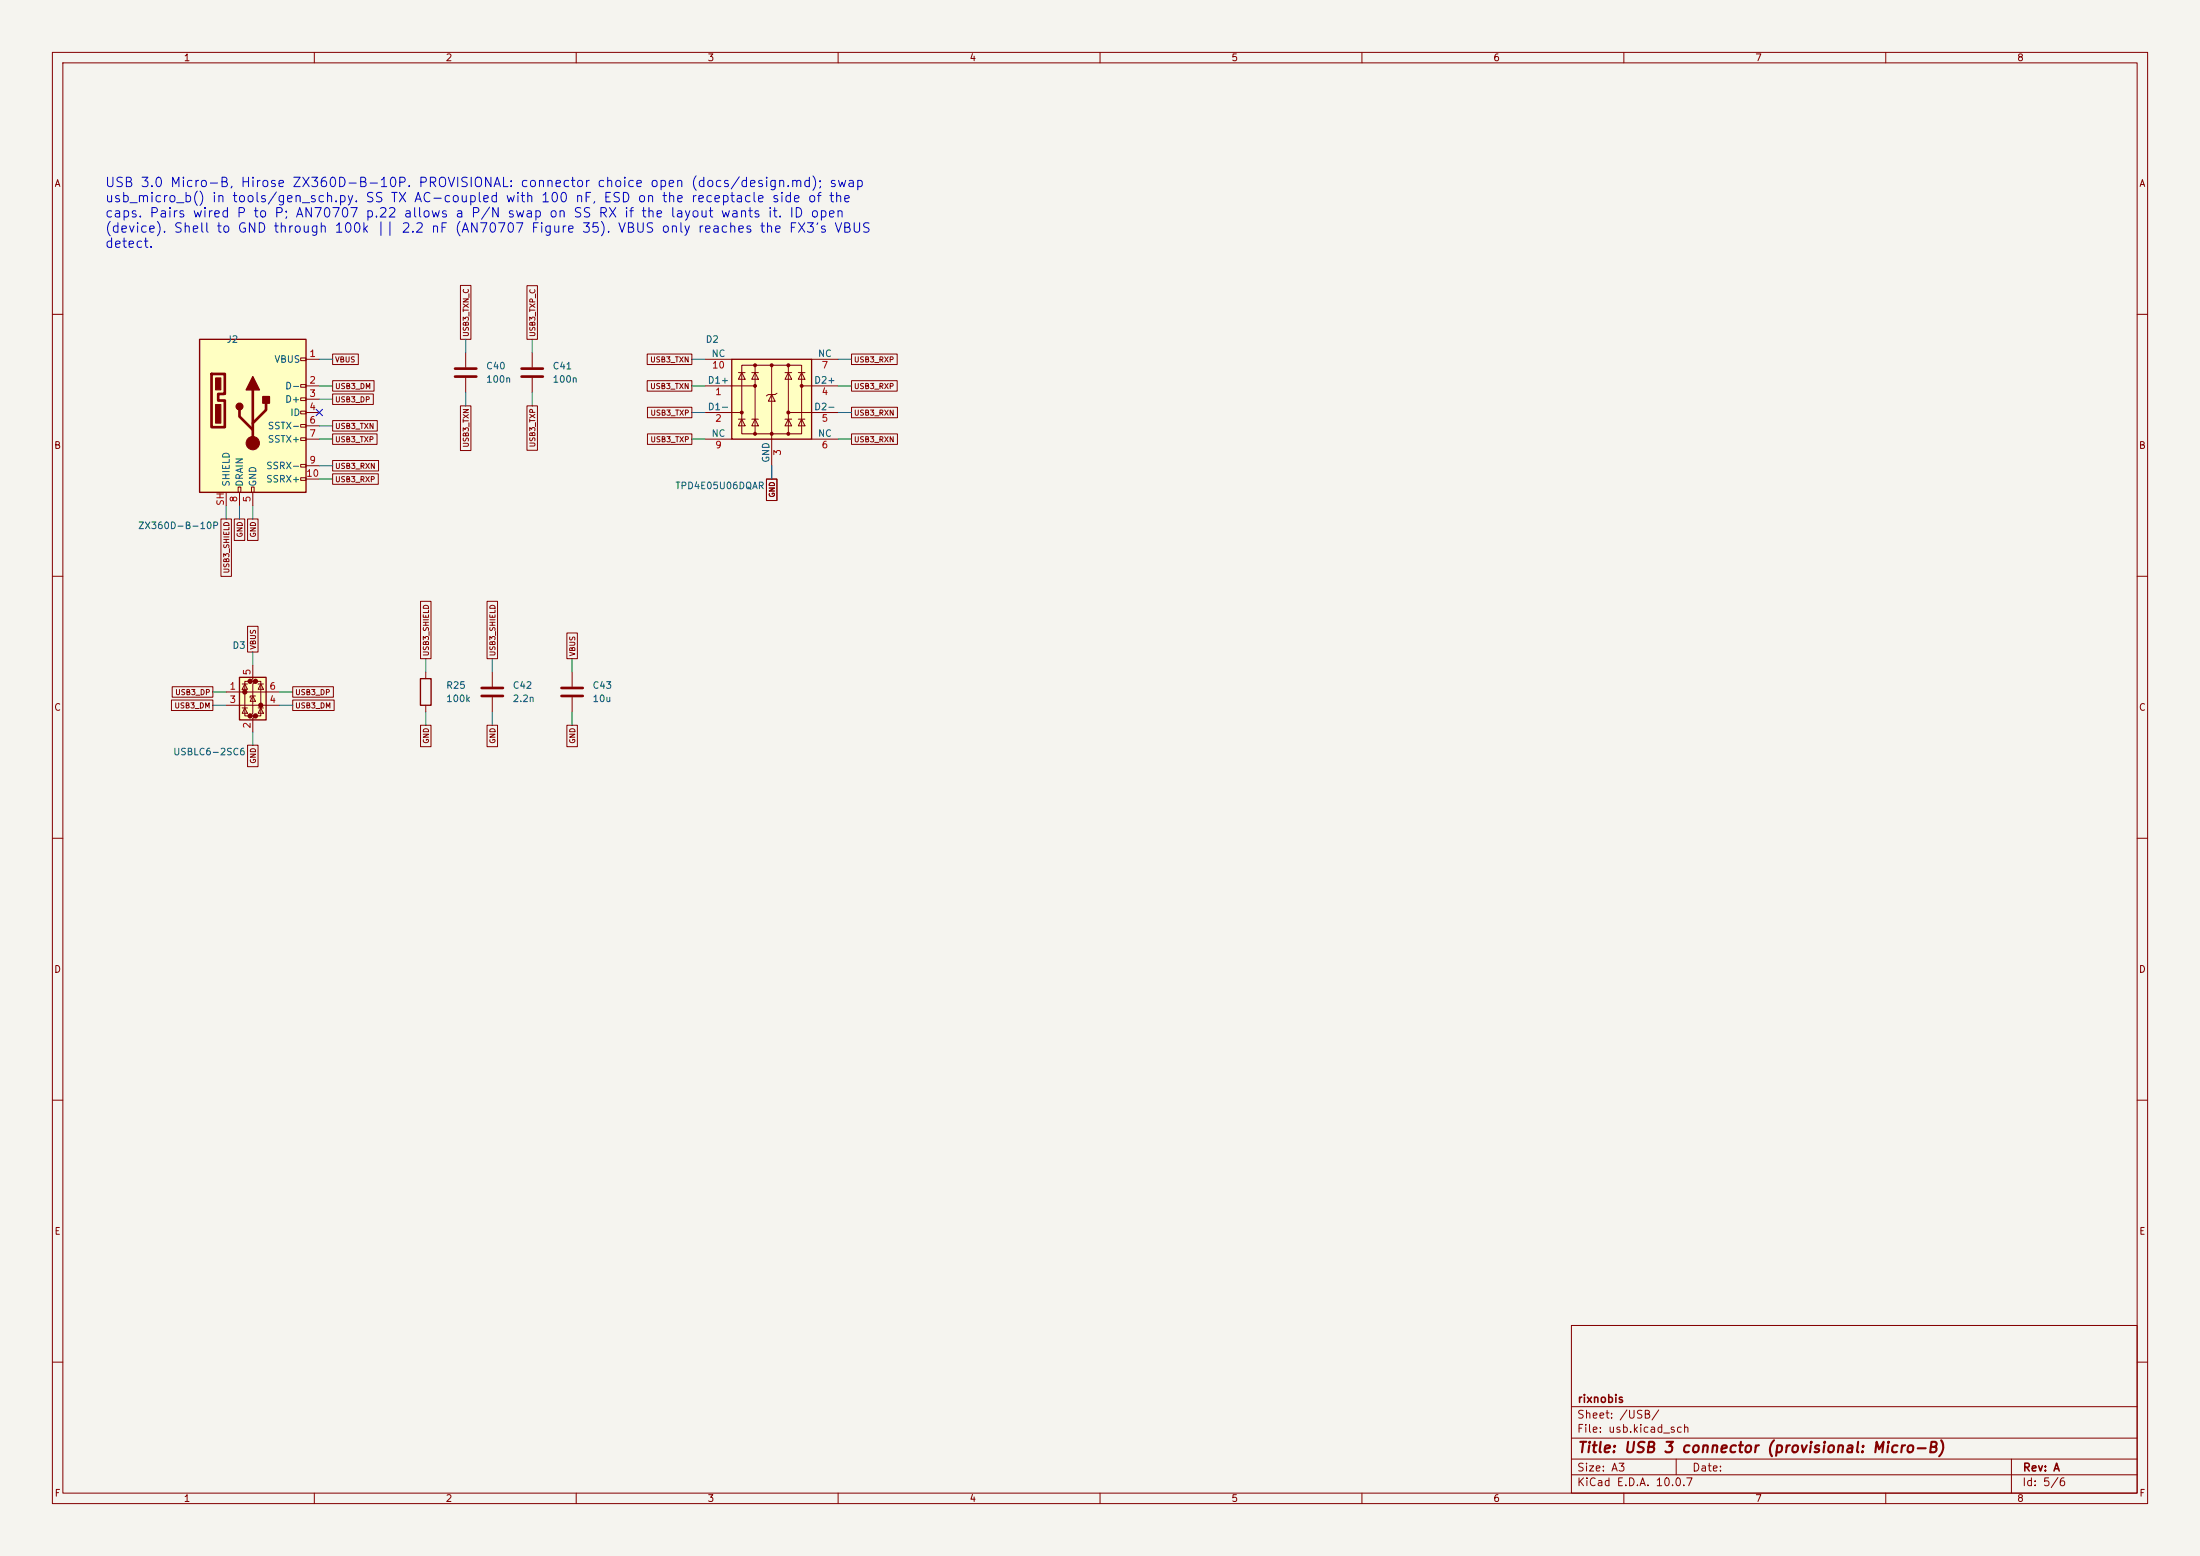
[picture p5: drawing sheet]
(kicad_sch (version 20260306) (generator "eeschema") (generator_version "10.0") (paper "A3") (title_block (title "USB 3 connector (provisional: Micro-B)") (rev "A") (company "rixnobis"))
(lib_symbols
(symbol "Connector:USB3_B_Micro"
  (pin_names
   (offset 1.016))
  (exclude_from_sim no)
  (in_bom yes)
  (on_board yes)
  (in_pos_files yes)
  (duplicate_pin_numbers_are_jumpers no)
  (property "Reference" "J" (at -10.16 15.24 0) (show_name no) (do_not_autoplace no) (effects (font (size 1.27 1.27)) (justify left)))
  (property "Value" "USB3_B_Micro" (at 10.16 15.24 0) (show_name no) (do_not_autoplace no) (effects (font (size 1.27 1.27)) (justify right)))
  (property "Footprint" "" (at 3.81 3.81 0) (show_name no) (do_not_autoplace no) (hide yes) (effects (font (size 1.27 1.27))))
  (property "Datasheet" "" (at 3.81 5.08 0) (show_name no) (do_not_autoplace no) (hide yes) (effects (font (size 1.27 1.27))))
  (property "Description" "USB 3.0 Micro-B connector" (at 0 0 0) (show_name no) (do_not_autoplace no) (hide yes) (effects (font (size 1.27 1.27))))
  (symbol "USB3_B_Micro_0_0"
   (rectangle (start -2.794 -15.24) (end -2.286 -14.224) (stroke (width 0) (type default)) (fill (type none)))
   (rectangle (start -0.254 -15.24) (end 0.254 -14.224) (stroke (width 0) (type default)) (fill (type none)))
   (rectangle (start 10.16 10.414) (end 9.144 9.906) (stroke (width 0) (type default)) (fill (type none)))
   (rectangle (start 10.16 5.334) (end 9.144 4.826) (stroke (width 0) (type default)) (fill (type none)))
   (rectangle (start 10.16 2.794) (end 9.144 2.286) (stroke (width 0) (type default)) (fill (type none)))
   (rectangle (start 10.16 0.254) (end 9.144 -0.254) (stroke (width 0) (type default)) (fill (type none)))
   (rectangle (start 10.16 -2.286) (end 9.144 -2.794) (stroke (width 0) (type default)) (fill (type none)))
   (rectangle (start 10.16 -4.826) (end 9.144 -5.334) (stroke (width 0) (type default)) (fill (type none)))
   (rectangle (start 10.16 -9.906) (end 9.144 -10.414) (stroke (width 0) (type default)) (fill (type none)))
   (rectangle (start 10.16 -12.446) (end 9.144 -12.954) (stroke (width 0) (type default)) (fill (type none))))
  (symbol "USB3_B_Micro_0_1"
   (rectangle (start -10.16 13.97) (end 10.16 -15.24) (stroke (width 0.254) (type default)) (fill (type background)))
   (polyline (pts (xy -7.874 7.366) (xy -7.874 -2.794) (xy -5.334 -2.794) (xy -5.334 2.286) (xy -6.604 2.286) (xy -6.604 3.556) (xy -5.334 3.556) (xy -5.334 7.366) (xy -7.874 7.366)) (stroke (width 0.508) (type default)) (fill (type none)))
   (rectangle (start -7.112 6.604) (end -6.096 4.318) (stroke (width 0) (type default)) (fill (type outline)))
   (rectangle (start -7.112 1.524) (end -6.096 -2.032) (stroke (width 0) (type default)) (fill (type outline))))
  (symbol "USB3_B_Micro_1_1"
   (circle (center -2.54 1.143) (radius 0.635) (stroke (width 0.254) (type default)) (fill (type outline)))
   (polyline (pts (xy -1.27 4.318) (xy 0 6.858) (xy 1.27 4.318) (xy -1.27 4.318)) (stroke (width 0.254) (type default)) (fill (type outline)))
   (polyline (pts (xy 0 -2.032) (xy 2.54 0.508) (xy 2.54 1.778)) (stroke (width 0.508) (type default)) (fill (type none)))
   (polyline (pts (xy 0 -3.302) (xy -2.54 -0.762) (xy -2.54 0.508)) (stroke (width 0.508) (type default)) (fill (type none)))
   (polyline (pts (xy 0 -5.842) (xy 0 4.318)) (stroke (width 0.508) (type default)) (fill (type none)))
   (circle (center 0 -5.842) (radius 1.27) (stroke (width 0) (type default)) (fill (type outline)))
   (rectangle (start 1.905 1.778) (end 3.175 3.048) (stroke (width 0.254) (type default)) (fill (type outline)))
   (pin power_out line (at 12.7 10.16 180) (length 2.54) (name "VBUS" (effects (font (size 1.27 1.27)))) (number "1" (effects (font (size 1.27 1.27)))))
   (pin bidirectional line (at 12.7 5.08 180) (length 2.54) (name "D-" (effects (font (size 1.27 1.27)))) (number "2" (effects (font (size 1.27 1.27)))))
   (pin bidirectional line (at 12.7 2.54 180) (length 2.54) (name "D+" (effects (font (size 1.27 1.27)))) (number "3" (effects (font (size 1.27 1.27)))))
   (pin passive line (at 12.7 0 180) (length 2.54) (name "ID" (effects (font (size 1.27 1.27)))) (number "4" (effects (font (size 1.27 1.27)))))
   (pin power_out line (at 0 -17.78 90) (length 2.54) (name "GND" (effects (font (size 1.27 1.27)))) (number "5" (effects (font (size 1.27 1.27)))))
   (pin output line (at 12.7 -2.54 180) (length 2.54) (name "SSTX-" (effects (font (size 1.27 1.27)))) (number "6" (effects (font (size 1.27 1.27)))))
   (pin output line (at 12.7 -5.08 180) (length 2.54) (name "SSTX+" (effects (font (size 1.27 1.27)))) (number "7" (effects (font (size 1.27 1.27)))))
   (pin passive line (at -2.54 -17.78 90) (length 2.54) (name "DRAIN" (effects (font (size 1.27 1.27)))) (number "8" (effects (font (size 1.27 1.27)))))
   (pin input line (at 12.7 -10.16 180) (length 2.54) (name "SSRX-" (effects (font (size 1.27 1.27)))) (number "9" (effects (font (size 1.27 1.27)))))
   (pin input line (at 12.7 -12.7 180) (length 2.54) (name "SSRX+" (effects (font (size 1.27 1.27)))) (number "10" (effects (font (size 1.27 1.27)))))
   (pin passive line (at -5.08 -17.78 90) (length 2.54) (name "SHIELD" (effects (font (size 1.27 1.27)))) (number "SH" (effects (font (size 1.27 1.27))))))
  (embedded_fonts no))
(symbol "Device:C"
  (pin_numbers (hide yes))
  (pin_names
   (offset 0.254))
  (exclude_from_sim no)
  (in_bom yes)
  (on_board yes)
  (in_pos_files yes)
  (duplicate_pin_numbers_are_jumpers no)
  (property "Reference" "C" (at 0.635 2.54 0) (show_name no) (do_not_autoplace no) (effects (font (size 1.27 1.27)) (justify left)))
  (property "Value" "C" (at 0.635 -2.54 0) (show_name no) (do_not_autoplace no) (effects (font (size 1.27 1.27)) (justify left)))
  (property "Footprint" "" (at 0.9652 -3.81 0) (show_name no) (do_not_autoplace no) (hide yes) (effects (font (size 1.27 1.27))))
  (property "Datasheet" "" (at 0 0 0) (show_name no) (do_not_autoplace no) (hide yes) (effects (font (size 1.27 1.27))))
  (property "Description" "Unpolarized capacitor" (at 0 0 0) (show_name no) (do_not_autoplace no) (hide yes) (effects (font (size 1.27 1.27))))
  (symbol "C_0_1"
   (polyline (pts (xy -2.032 0.762) (xy 2.032 0.762)) (stroke (width 0.508) (type default)) (fill (type none)))
   (polyline (pts (xy -2.032 -0.762) (xy 2.032 -0.762)) (stroke (width 0.508) (type default)) (fill (type none))))
  (symbol "C_1_1"
   (pin passive line (at 0 3.81 270) (length 2.794) (name "" (effects (font (size 1.27 1.27)))) (number "1" (effects (font (size 1.27 1.27)))))
   (pin passive line (at 0 -3.81 90) (length 2.794) (name "" (effects (font (size 1.27 1.27)))) (number "2" (effects (font (size 1.27 1.27))))))
  (embedded_fonts no))
(symbol "Power_Protection:TPD4E05U06DQA"
  (pin_names
   (offset 0))
  (exclude_from_sim no)
  (in_bom yes)
  (on_board yes)
  (in_pos_files yes)
  (duplicate_pin_numbers_are_jumpers no)
  (property "Reference" "U" (at -0.635 8.89 0) (show_name no) (do_not_autoplace no) (effects (font (size 1.27 1.27))))
  (property "Value" "TPD4EUSB30" (at 8.89 -10.16 0) (show_name no) (do_not_autoplace no) (effects (font (size 1.27 1.27))))
  (property "Footprint" "Package_SON:USON-10_2.5x1.0mm_P0.5mm" (at -24.13 -10.16 0) (show_name no) (do_not_autoplace no) (hide yes) (effects (font (size 1.27 1.27))))
  (property "Datasheet" "http://www.ti.com/lit/ds/symlink/tpd2eusb30a.pdf" (at 0 0 0) (show_name no) (do_not_autoplace no) (hide yes) (effects (font (size 1.27 1.27))))
  (property "Description" "4-Channel ESD Protection for Super-Speed USB 3.0 Interface, USON-10" (at 0 0 0) (show_name no) (do_not_autoplace no) (hide yes) (effects (font (size 1.27 1.27))))
  (symbol "TPD4E05U06DQA_0_0"
   (rectangle (start -5.715 6.477) (end 5.715 -6.604) (stroke (width 0) (type default)) (fill (type none)))
   (polyline (pts (xy -3.175 -6.604) (xy -3.175 6.477)) (stroke (width 0) (type default)) (fill (type none)))
   (polyline (pts (xy 0 6.477) (xy 0 -6.604)) (stroke (width 0) (type default)) (fill (type none)))
   (polyline (pts (xy 3.175 6.477) (xy 3.175 -6.604)) (stroke (width 0) (type default)) (fill (type none))))
  (symbol "TPD4E05U06DQA_0_1"
   (polyline (pts (xy -7.747 2.54) (xy -3.175 2.54)) (stroke (width 0) (type default)) (fill (type none)))
   (rectangle (start -7.62 7.62) (end 7.62 -7.62) (stroke (width 0.254) (type default)) (fill (type background)))
   (polyline (pts (xy -7.62 -2.54) (xy -5.715 -2.54)) (stroke (width 0) (type default)) (fill (type none)))
   (circle (center -5.715 -2.54) (radius 0.2794) (stroke (width 0) (type default)) (fill (type outline)))
   (polyline (pts (xy -5.08 5.08) (xy -6.35 5.08)) (stroke (width 0) (type default)) (fill (type none)))
   (polyline (pts (xy -5.08 3.81) (xy -6.35 3.81) (xy -5.715 5.08) (xy -5.08 3.81)) (stroke (width 0) (type default)) (fill (type none)))
   (polyline (pts (xy -5.08 -3.81) (xy -6.35 -3.81)) (stroke (width 0) (type default)) (fill (type none)))
   (polyline (pts (xy -5.08 -5.08) (xy -6.35 -5.08) (xy -5.715 -3.81) (xy -5.08 -5.08)) (stroke (width 0) (type default)) (fill (type none)))
   (circle (center -3.175 6.477) (radius 0.2794) (stroke (width 0) (type default)) (fill (type outline)))
   (circle (center -3.175 2.54) (radius 0.2794) (stroke (width 0) (type default)) (fill (type outline)))
   (circle (center -3.175 -6.604) (radius 0.2794) (stroke (width 0) (type default)) (fill (type outline)))
   (polyline (pts (xy -2.54 5.08) (xy -3.81 5.08)) (stroke (width 0) (type default)) (fill (type none)))
   (polyline (pts (xy -2.54 3.81) (xy -3.81 3.81) (xy -3.175 5.08) (xy -2.54 3.81)) (stroke (width 0) (type default)) (fill (type none)))
   (polyline (pts (xy -2.54 -3.81) (xy -3.81 -3.81)) (stroke (width 0) (type default)) (fill (type none)))
   (polyline (pts (xy -2.54 -5.08) (xy -3.81 -5.08) (xy -3.175 -3.81) (xy -2.54 -5.08)) (stroke (width 0) (type default)) (fill (type none)))
   (polyline (pts (xy -0.635 0.889) (xy -1.016 0.635)) (stroke (width 0) (type default)) (fill (type none)))
   (circle (center 0 6.477) (radius 0.2794) (stroke (width 0) (type default)) (fill (type outline)))
   (polyline (pts (xy 0 -6.604) (xy 0 -7.62)) (stroke (width 0) (type default)) (fill (type none)))
   (circle (center 0 -6.604) (radius 0.2794) (stroke (width 0) (type default)) (fill (type outline)))
   (polyline (pts (xy 0.635 0.889) (xy -0.635 0.889)) (stroke (width 0) (type default)) (fill (type none)))
   (polyline (pts (xy 0.635 0.889) (xy 1.016 1.143)) (stroke (width 0) (type default)) (fill (type none)))
   (polyline (pts (xy 0.635 -0.381) (xy -0.635 -0.381) (xy 0 0.889) (xy 0.635 -0.381)) (stroke (width 0) (type default)) (fill (type none)))
   (circle (center 3.175 6.477) (radius 0.2794) (stroke (width 0) (type default)) (fill (type outline)))
   (circle (center 3.175 -2.54) (radius 0.2794) (stroke (width 0) (type default)) (fill (type outline)))
   (circle (center 3.175 -6.604) (radius 0.2794) (stroke (width 0) (type default)) (fill (type outline)))
   (polyline (pts (xy 3.81 5.08) (xy 2.54 5.08)) (stroke (width 0) (type default)) (fill (type none)))
   (polyline (pts (xy 3.81 3.81) (xy 2.54 3.81) (xy 3.175 5.08) (xy 3.81 3.81)) (stroke (width 0) (type default)) (fill (type none)))
   (polyline (pts (xy 3.81 -3.81) (xy 2.54 -3.81)) (stroke (width 0) (type default)) (fill (type none)))
   (polyline (pts (xy 3.81 -5.08) (xy 2.54 -5.08) (xy 3.175 -3.81) (xy 3.81 -5.08)) (stroke (width 0) (type default)) (fill (type none)))
   (circle (center 5.715 2.54) (radius 0.2794) (stroke (width 0) (type default)) (fill (type outline)))
   (polyline (pts (xy 6.35 5.08) (xy 5.08 5.08)) (stroke (width 0) (type default)) (fill (type none)))
   (polyline (pts (xy 6.35 3.81) (xy 5.08 3.81) (xy 5.715 5.08) (xy 6.35 3.81)) (stroke (width 0) (type default)) (fill (type none)))
   (polyline (pts (xy 6.35 -3.81) (xy 5.08 -3.81)) (stroke (width 0) (type default)) (fill (type none)))
   (polyline (pts (xy 6.35 -5.08) (xy 5.08 -5.08) (xy 5.715 -3.81) (xy 6.35 -5.08)) (stroke (width 0) (type default)) (fill (type none)))
   (polyline (pts (xy 7.62 2.54) (xy 5.715 2.54)) (stroke (width 0) (type default)) (fill (type none)))
   (polyline (pts (xy 7.62 -2.54) (xy 3.175 -2.54)) (stroke (width 0) (type default)) (fill (type none))))
  (symbol "TPD4E05U06DQA_1_1"
   (pin passive line (at -12.7 2.54 0) (length 5.08) (name "D1+" (effects (font (size 1.27 1.27)))) (number "1" (effects (font (size 1.27 1.27)))))
   (pin passive line (at -12.7 -2.54 0) (length 5.08) (name "D1-" (effects (font (size 1.27 1.27)))) (number "2" (effects (font (size 1.27 1.27)))))
   (pin power_in line (at 0 -12.7 90) (length 5.08) (name "GND" (effects (font (size 1.27 1.27)))) (number "3" (effects (font (size 1.27 1.27)))))
   (pin passive line (at 12.7 2.54 180) (length 5.08) (name "D2+" (effects (font (size 1.27 1.27)))) (number "4" (effects (font (size 1.27 1.27)))))
   (pin passive line (at 12.7 -2.54 180) (length 5.08) (name "D2-" (effects (font (size 1.27 1.27)))) (number "5" (effects (font (size 1.27 1.27)))))
   (pin free line (at 12.7 -7.62 180) (length 5.08) (name "NC" (effects (font (size 1.27 1.27)))) (number "6" (effects (font (size 1.27 1.27)))))
   (pin free line (at 12.7 7.62 180) (length 5.08) (name "NC" (effects (font (size 1.27 1.27)))) (number "7" (effects (font (size 1.27 1.27)))))
   (pin passive line (at 0 -12.7 90) (length 5.08) (hide yes) (name "GND" (effects (font (size 1.27 1.27)))) (number "8" (effects (font (size 1.27 1.27)))))
   (pin free line (at -12.7 -7.62 0) (length 5.08) (name "NC" (effects (font (size 1.27 1.27)))) (number "9" (effects (font (size 1.27 1.27)))))
   (pin free line (at -12.7 7.62 0) (length 5.08) (name "NC" (effects (font (size 1.27 1.27)))) (number "10" (effects (font (size 1.27 1.27))))))
  (embedded_fonts no))
(symbol "Power_Protection:USBLC6-2SC6"
  (pin_names (hide yes))
  (exclude_from_sim no)
  (in_bom yes)
  (on_board yes)
  (in_pos_files yes)
  (duplicate_pin_numbers_are_jumpers no)
  (property "Reference" "U" (at 0.635 5.715 0) (show_name no) (do_not_autoplace no) (effects (font (size 1.27 1.27)) (justify left)))
  (property "Value" "USBLC6-2P6" (at 0.635 3.81 0) (show_name no) (do_not_autoplace no) (effects (font (size 1.27 1.27)) (justify left)))
  (property "Footprint" "Package_TO_SOT_SMD:SOT-666" (at 1.016 -6.731 0) (show_name no) (do_not_autoplace no) (hide yes) (effects (font (size 1.27 1.27)
    (italic yes)) (justify left)))
  (property "Datasheet" "https://www.st.com/resource/en/datasheet/usblc6-2.pdf" (at 1.016 -8.636 0) (show_name no) (do_not_autoplace no) (hide yes) (effects (font (size 1.27 1.27)) (justify left)))
  (property "Description" "Very low capacitance ESD protection diode, 2 data-line, SOT-666" (at 0 0 0) (show_name no) (do_not_autoplace no) (hide yes) (effects (font (size 1.27 1.27))))
  (symbol "USBLC6-2SC6_0_0"
   (circle (center -1.524 0) (radius 0.0001) (stroke (width 0.508) (type default)) (fill (type none)))
   (circle (center -0.508 2.032) (radius 0.0001) (stroke (width 0.508) (type default)) (fill (type none)))
   (circle (center -0.508 -4.572) (radius 0.0001) (stroke (width 0.508) (type default)) (fill (type none)))
   (circle (center 0.508 2.032) (radius 0.0001) (stroke (width 0.508) (type default)) (fill (type none)))
   (circle (center 0.508 -4.572) (radius 0.0001) (stroke (width 0.508) (type default)) (fill (type none)))
   (circle (center 1.524 -2.54) (radius 0.0001) (stroke (width 0.508) (type default)) (fill (type none))))
  (symbol "USBLC6-2SC6_0_1"
   (polyline (pts (xy -2.54 0) (xy 2.54 0)) (stroke (width 0) (type default)) (fill (type none)))
   (polyline (pts (xy -2.54 -2.54) (xy 2.54 -2.54)) (stroke (width 0) (type default)) (fill (type none)))
   (polyline (pts (xy -2.032 0.508) (xy -1.016 0.508) (xy -1.524 1.524) (xy -2.032 0.508)) (stroke (width 0) (type default)) (fill (type none)))
   (polyline (pts (xy -2.032 -3.048) (xy -1.016 -3.048)) (stroke (width 0) (type default)) (fill (type none)))
   (polyline (pts (xy -1.016 1.524) (xy -2.032 1.524)) (stroke (width 0) (type default)) (fill (type none)))
   (polyline (pts (xy -1.016 -4.064) (xy -2.032 -4.064) (xy -1.524 -3.048) (xy -1.016 -4.064)) (stroke (width 0) (type default)) (fill (type none)))
   (polyline (pts (xy -0.508 -1.143) (xy -0.508 -0.762) (xy 0.508 -0.762)) (stroke (width 0) (type default)) (fill (type none)))
   (polyline (pts (xy 0 2.54) (xy -0.508 2.032) (xy 0.508 2.032) (xy 0 1.524) (xy 0 -4.064) (xy -0.508 -4.572) (xy 0.508 -4.572) (xy 0 -5.08)) (stroke (width 0) (type default)) (fill (type none)))
   (polyline (pts (xy 0.508 -1.778) (xy -0.508 -1.778) (xy 0 -0.762) (xy 0.508 -1.778)) (stroke (width 0) (type default)) (fill (type none)))
   (polyline (pts (xy 1.016 1.524) (xy 2.032 1.524)) (stroke (width 0) (type default)) (fill (type none)))
   (polyline (pts (xy 1.016 -3.048) (xy 2.032 -3.048)) (stroke (width 0) (type default)) (fill (type none)))
   (polyline (pts (xy 2.032 0.508) (xy 1.016 0.508) (xy 1.524 1.524) (xy 2.032 0.508)) (stroke (width 0) (type default)) (fill (type none)))
   (polyline (pts (xy 2.032 -4.064) (xy 1.016 -4.064) (xy 1.524 -3.048) (xy 2.032 -4.064)) (stroke (width 0) (type default)) (fill (type none))))
  (symbol "USBLC6-2SC6_1_1"
   (rectangle (start -2.54 2.794) (end 2.54 -5.334) (stroke (width 0.254) (type default)) (fill (type background)))
   (polyline (pts (xy -0.508 2.032) (xy -1.524 2.032) (xy -1.524 -4.572) (xy -0.508 -4.572)) (stroke (width 0) (type default)) (fill (type none)))
   (polyline (pts (xy 0.508 -4.572) (xy 1.524 -4.572) (xy 1.524 2.032) (xy 0.508 2.032)) (stroke (width 0) (type default)) (fill (type none)))
   (pin passive line (at -5.08 0 0) (length 2.54) (name "I/O1" (effects (font (size 1.27 1.27)))) (number "1" (effects (font (size 1.27 1.27)))))
   (pin passive line (at 0 -7.62 90) (length 2.54) (name "GND" (effects (font (size 1.27 1.27)))) (number "2" (effects (font (size 1.27 1.27)))))
   (pin passive line (at -5.08 -2.54 0) (length 2.54) (name "I/O2" (effects (font (size 1.27 1.27)))) (number "3" (effects (font (size 1.27 1.27)))))
   (pin passive line (at 5.08 -2.54 180) (length 2.54) (name "I/O2" (effects (font (size 1.27 1.27)))) (number "4" (effects (font (size 1.27 1.27)))))
   (pin passive line (at 0 5.08 270) (length 2.54) (name "VBUS" (effects (font (size 1.27 1.27)))) (number "5" (effects (font (size 1.27 1.27)))))
   (pin passive line (at 5.08 0 180) (length 2.54) (name "I/O1" (effects (font (size 1.27 1.27)))) (number "6" (effects (font (size 1.27 1.27))))))
  (embedded_fonts no))
(symbol "Device:R"
  (pin_numbers (hide yes))
  (pin_names
   (offset 0))
  (exclude_from_sim no)
  (in_bom yes)
  (on_board yes)
  (in_pos_files yes)
  (duplicate_pin_numbers_are_jumpers no)
  (property "Reference" "R" (at 2.032 0 90) (show_name no) (do_not_autoplace no) (effects (font (size 1.27 1.27))))
  (property "Value" "R" (at 0 0 90) (show_name no) (do_not_autoplace no) (effects (font (size 1.27 1.27))))
  (property "Footprint" "" (at -1.778 0 90) (show_name no) (do_not_autoplace no) (hide yes) (effects (font (size 1.27 1.27))))
  (property "Datasheet" "" (at 0 0 0) (show_name no) (do_not_autoplace no) (hide yes) (effects (font (size 1.27 1.27))))
  (property "Description" "Resistor" (at 0 0 0) (show_name no) (do_not_autoplace no) (hide yes) (effects (font (size 1.27 1.27))))
  (symbol "R_0_1"
   (rectangle (start -1.016 -2.54) (end 1.016 2.54) (stroke (width 0.254) (type default)) (fill (type none))))
  (symbol "R_1_1"
   (pin passive line (at 0 3.81 270) (length 1.27) (name "" (effects (font (size 1.27 1.27)))) (number "1" (effects (font (size 1.27 1.27)))))
   (pin passive line (at 0 -3.81 90) (length 1.27) (name "" (effects (font (size 1.27 1.27)))) (number "2" (effects (font (size 1.27 1.27))))))
  (embedded_fonts no)))
(text "USB 3.0 Micro-B, Hirose ZX360D-B-10P. PROVISIONAL: connector choice open (docs/design.md); swap\nusb_micro_b() in tools/gen_sch.py. SS TX AC-coupled with 100 nF, ESD on the receptacle side of the\ncaps. Pairs wired P to P; AN70707 p.22 allows a P/N swap on SS RX if the layout wants it. ID open\n(device). Shell to GND through 100k || 2.2 nF (AN70707 Figure 35). VBUS only reaches the FX3's VBUS\ndetect." (exclude_from_sim no) (at 20 34 0) (effects (font (size 1.8 1.8)) (justify left top)))
(symbol (lib_id "Connector:USB3_B_Micro") (at 48.26 78.74 0) (unit 1) (exclude_from_sim no) (in_bom yes) (on_board yes) (dnp no) (property "Reference" "J2" (at 43.18 64.77 0) (effects (font (size 1.27 1.27)) (justify left))) (property "Value" "ZX360D-B-10P" (at 41.91 100.33 0) (effects (font (size 1.27 1.27)) (justify right))) (property "Footprint" "fx3-cart:USB-SMD_ZX360D-B-10P-30" (at 48.26 78.74 0) (effects (font (size 1.27 1.27)) (hide yes))) (property "Datasheet" "" (at 48.26 78.74 0) (effects (font (size 1.27 1.27)) (hide yes))) (property "LCSC" "C598201" (at 48.26 78.74 0) (effects (font (size 1.27 1.27)) (hide yes))) (property "Note" "Provisional connector choice, see docs/design.md" (at 48.26 78.74 0) (effects (font (size 1.27 1.27)) (hide yes))) (pin "1") (pin "2") (pin "3") (pin "4") (pin "5") (pin "6") (pin "7") (pin "8") (pin "9") (pin "10") (pin "SH"))
(wire (pts (xy 60.96 68.58) (xy 63.5 68.58)) (stroke (width 0) (type default)))
(global_label "VBUS" (shape passive) (at 63.5 68.58 0) (fields_autoplaced yes) (effects (font (size 1.0 1.0)) (justify left)))
(wire (pts (xy 60.96 73.66) (xy 63.5 73.66)) (stroke (width 0) (type default)))
(global_label "USB3_DM" (shape passive) (at 63.5 73.66 0) (fields_autoplaced yes) (effects (font (size 1.0 1.0)) (justify left)))
(wire (pts (xy 60.96 76.2) (xy 63.5 76.2)) (stroke (width 0) (type default)))
(global_label "USB3_DP" (shape passive) (at 63.5 76.2 0) (fields_autoplaced yes) (effects (font (size 1.0 1.0)) (justify left)))
(no_connect (at 60.96 78.74))
(wire (pts (xy 48.26 96.52) (xy 48.26 99.06)) (stroke (width 0) (type default)))
(global_label "GND" (shape passive) (at 48.26 99.06 270) (fields_autoplaced yes) (effects (font (size 1.0 1.0)) (justify right)))
(wire (pts (xy 60.96 81.28) (xy 63.5 81.28)) (stroke (width 0) (type default)))
(global_label "USB3_TXN" (shape passive) (at 63.5 81.28 0) (fields_autoplaced yes) (effects (font (size 1.0 1.0)) (justify left)))
(wire (pts (xy 60.96 83.82) (xy 63.5 83.82)) (stroke (width 0) (type default)))
(global_label "USB3_TXP" (shape passive) (at 63.5 83.82 0) (fields_autoplaced yes) (effects (font (size 1.0 1.0)) (justify left)))
(wire (pts (xy 45.72 96.52) (xy 45.72 99.06)) (stroke (width 0) (type default)))
(global_label "GND" (shape passive) (at 45.72 99.06 270) (fields_autoplaced yes) (effects (font (size 1.0 1.0)) (justify right)))
(wire (pts (xy 60.96 88.9) (xy 63.5 88.9)) (stroke (width 0) (type default)))
(global_label "USB3_RXN" (shape passive) (at 63.5 88.9 0) (fields_autoplaced yes) (effects (font (size 1.0 1.0)) (justify left)))
(wire (pts (xy 60.96 91.44) (xy 63.5 91.44)) (stroke (width 0) (type default)))
(global_label "USB3_RXP" (shape passive) (at 63.5 91.44 0) (fields_autoplaced yes) (effects (font (size 1.0 1.0)) (justify left)))
(wire (pts (xy 43.18 96.52) (xy 43.18 99.06)) (stroke (width 0) (type default)))
(global_label "USB3_SHIELD" (shape passive) (at 43.18 99.06 270) (fields_autoplaced yes) (effects (font (size 1.0 1.0)) (justify right)))
(symbol (lib_id "Device:C") (at 88.9 71.12 0) (unit 1) (exclude_from_sim no) (in_bom yes) (on_board yes) (dnp no) (property "Reference" "C40" (at 92.71 69.85 0) (effects (font (size 1.27 1.27)) (justify left))) (property "Value" "100n" (at 92.71 72.39 0) (effects (font (size 1.27 1.27)) (justify left))) (property "Footprint" "Capacitor_SMD:C_0402_1005Metric" (at 88.9 71.12 0) (effects (font (size 1.27 1.27)) (hide yes))) (property "Datasheet" "" (at 88.9 71.12 0) (effects (font (size 1.27 1.27)) (hide yes))) (property "LCSC" "C1525" (at 88.9 71.12 0) (effects (font (size 1.27 1.27)) (hide yes))) (pin "1") (pin "2"))
(wire (pts (xy 88.9 67.31) (xy 88.9 64.77)) (stroke (width 0) (type default)))
(global_label "USB3_TXN_C" (shape passive) (at 88.9 64.77 90) (fields_autoplaced yes) (effects (font (size 1.0 1.0)) (justify left)))
(wire (pts (xy 88.9 74.93) (xy 88.9 77.47)) (stroke (width 0) (type default)))
(global_label "USB3_TXN" (shape passive) (at 88.9 77.47 270) (fields_autoplaced yes) (effects (font (size 1.0 1.0)) (justify right)))
(symbol (lib_id "Device:C") (at 101.6 71.12 0) (unit 1) (exclude_from_sim no) (in_bom yes) (on_board yes) (dnp no) (property "Reference" "C41" (at 105.41 69.85 0) (effects (font (size 1.27 1.27)) (justify left))) (property "Value" "100n" (at 105.41 72.39 0) (effects (font (size 1.27 1.27)) (justify left))) (property "Footprint" "Capacitor_SMD:C_0402_1005Metric" (at 101.6 71.12 0) (effects (font (size 1.27 1.27)) (hide yes))) (property "Datasheet" "" (at 101.6 71.12 0) (effects (font (size 1.27 1.27)) (hide yes))) (property "LCSC" "C1525" (at 101.6 71.12 0) (effects (font (size 1.27 1.27)) (hide yes))) (pin "1") (pin "2"))
(wire (pts (xy 101.6 67.31) (xy 101.6 64.77)) (stroke (width 0) (type default)))
(global_label "USB3_TXP_C" (shape passive) (at 101.6 64.77 90) (fields_autoplaced yes) (effects (font (size 1.0 1.0)) (justify left)))
(wire (pts (xy 101.6 74.93) (xy 101.6 77.47)) (stroke (width 0) (type default)))
(global_label "USB3_TXP" (shape passive) (at 101.6 77.47 270) (fields_autoplaced yes) (effects (font (size 1.0 1.0)) (justify right)))
(symbol (lib_id "Power_Protection:TPD4E05U06DQA") (at 147.32 76.2 0) (unit 1) (exclude_from_sim no) (in_bom yes) (on_board yes) (dnp no) (property "Reference" "D2" (at 134.62 64.77 0) (effects (font (size 1.27 1.27)) (justify left))) (property "Value" "TPD4E05U06DQAR" (at 146.05 92.71 0) (effects (font (size 1.27 1.27)) (justify right))) (property "Footprint" "Package_SON:USON-10_2.5x1.0mm_P0.5mm" (at 147.32 76.2 0) (effects (font (size 1.27 1.27)) (hide yes))) (property "Datasheet" "" (at 147.32 76.2 0) (effects (font (size 1.27 1.27)) (hide yes))) (property "LCSC" "C138714" (at 147.32 76.2 0) (effects (font (size 1.27 1.27)) (hide yes))) (property "Note" "Flow-through: each channel's NC pad opposite (10/9/7/6) carries the same net, so the trace runs straight under the part" (at 147.32 76.2 0) (effects (font (size 1.27 1.27)) (hide yes))) (pin "1") (pin "2") (pin "3") (pin "4") (pin "5") (pin "6") (pin "7") (pin "8") (pin "9") (pin "10"))
(wire (pts (xy 134.62 73.66) (xy 132.08 73.66)) (stroke (width 0) (type default)))
(global_label "USB3_TXN" (shape passive) (at 132.08 73.66 180) (fields_autoplaced yes) (effects (font (size 1.0 1.0)) (justify right)))
(wire (pts (xy 134.62 78.74) (xy 132.08 78.74)) (stroke (width 0) (type default)))
(global_label "USB3_TXP" (shape passive) (at 132.08 78.74 180) (fields_autoplaced yes) (effects (font (size 1.0 1.0)) (justify right)))
(wire (pts (xy 160.02 73.66) (xy 162.56 73.66)) (stroke (width 0) (type default)))
(global_label "USB3_RXP" (shape passive) (at 162.56 73.66 0) (fields_autoplaced yes) (effects (font (size 1.0 1.0)) (justify left)))
(wire (pts (xy 160.02 78.74) (xy 162.56 78.74)) (stroke (width 0) (type default)))
(global_label "USB3_RXN" (shape passive) (at 162.56 78.74 0) (fields_autoplaced yes) (effects (font (size 1.0 1.0)) (justify left)))
(wire (pts (xy 147.32 88.9) (xy 147.32 91.44)) (stroke (width 0) (type default)))
(global_label "GND" (shape passive) (at 147.32 91.44 270) (fields_autoplaced yes) (effects (font (size 1.0 1.0)) (justify right)))
(wire (pts (xy 147.32 88.9) (xy 147.32 91.44)) (stroke (width 0) (type default)))
(global_label "GND" (shape passive) (at 147.32 91.44 270) (fields_autoplaced yes) (effects (font (size 1.0 1.0)) (justify right)))
(wire (pts (xy 134.62 68.58) (xy 132.08 68.58)) (stroke (width 0) (type default)))
(global_label "USB3_TXN" (shape passive) (at 132.08 68.58 180) (fields_autoplaced yes) (effects (font (size 1.0 1.0)) (justify right)))
(wire (pts (xy 134.62 83.82) (xy 132.08 83.82)) (stroke (width 0) (type default)))
(global_label "USB3_TXP" (shape passive) (at 132.08 83.82 180) (fields_autoplaced yes) (effects (font (size 1.0 1.0)) (justify right)))
(wire (pts (xy 160.02 68.58) (xy 162.56 68.58)) (stroke (width 0) (type default)))
(global_label "USB3_RXP" (shape passive) (at 162.56 68.58 0) (fields_autoplaced yes) (effects (font (size 1.0 1.0)) (justify left)))
(wire (pts (xy 160.02 83.82) (xy 162.56 83.82)) (stroke (width 0) (type default)))
(global_label "USB3_RXN" (shape passive) (at 162.56 83.82 0) (fields_autoplaced yes) (effects (font (size 1.0 1.0)) (justify left)))
(symbol (lib_id "Power_Protection:USBLC6-2SC6") (at 48.26 132.08 0) (unit 1) (exclude_from_sim no) (in_bom yes) (on_board yes) (dnp no) (property "Reference" "D3" (at 46.99 123.19 0) (effects (font (size 1.27 1.27)) (justify right))) (property "Value" "USBLC6-2SC6" (at 46.99 143.51 0) (effects (font (size 1.27 1.27)) (justify right))) (property "Footprint" "Package_TO_SOT_SMD:SOT-23-6" (at 48.26 132.08 0) (effects (font (size 1.27 1.27)) (hide yes))) (property "Datasheet" "" (at 48.26 132.08 0) (effects (font (size 1.27 1.27)) (hide yes))) (property "LCSC" "C7519" (at 48.26 132.08 0) (effects (font (size 1.27 1.27)) (hide yes))) (pin "1") (pin "2") (pin "3") (pin "4") (pin "5") (pin "6"))
(wire (pts (xy 43.18 132.08) (xy 40.64 132.08)) (stroke (width 0) (type default)))
(global_label "USB3_DP" (shape passive) (at 40.64 132.08 180) (fields_autoplaced yes) (effects (font (size 1.0 1.0)) (justify right)))
(wire (pts (xy 53.34 132.08) (xy 55.88 132.08)) (stroke (width 0) (type default)))
(global_label "USB3_DP" (shape passive) (at 55.88 132.08 0) (fields_autoplaced yes) (effects (font (size 1.0 1.0)) (justify left)))
(wire (pts (xy 43.18 134.62) (xy 40.64 134.62)) (stroke (width 0) (type default)))
(global_label "USB3_DM" (shape passive) (at 40.64 134.62 180) (fields_autoplaced yes) (effects (font (size 1.0 1.0)) (justify right)))
(wire (pts (xy 53.34 134.62) (xy 55.88 134.62)) (stroke (width 0) (type default)))
(global_label "USB3_DM" (shape passive) (at 55.88 134.62 0) (fields_autoplaced yes) (effects (font (size 1.0 1.0)) (justify left)))
(wire (pts (xy 48.26 139.7) (xy 48.26 142.24)) (stroke (width 0) (type default)))
(global_label "GND" (shape passive) (at 48.26 142.24 270) (fields_autoplaced yes) (effects (font (size 1.0 1.0)) (justify right)))
(wire (pts (xy 48.26 127) (xy 48.26 124.46)) (stroke (width 0) (type default)))
(global_label "VBUS" (shape passive) (at 48.26 124.46 90) (fields_autoplaced yes) (effects (font (size 1.0 1.0)) (justify left)))
(symbol (lib_id "Device:R") (at 81.28 132.08 0) (unit 1) (exclude_from_sim no) (in_bom yes) (on_board yes) (dnp no) (property "Reference" "R25" (at 85.09 130.81 0) (effects (font (size 1.27 1.27)) (justify left))) (property "Value" "100k" (at 85.09 133.35 0) (effects (font (size 1.27 1.27)) (justify left))) (property "Footprint" "Resistor_SMD:R_0402_1005Metric" (at 81.28 132.08 0) (effects (font (size 1.27 1.27)) (hide yes))) (property "Datasheet" "" (at 81.28 132.08 0) (effects (font (size 1.27 1.27)) (hide yes))) (property "LCSC" "C25741" (at 81.28 132.08 0) (effects (font (size 1.27 1.27)) (hide yes))) (pin "1") (pin "2"))
(wire (pts (xy 81.28 128.27) (xy 81.28 125.73)) (stroke (width 0) (type default)))
(global_label "USB3_SHIELD" (shape passive) (at 81.28 125.73 90) (fields_autoplaced yes) (effects (font (size 1.0 1.0)) (justify left)))
(wire (pts (xy 81.28 135.89) (xy 81.28 138.43)) (stroke (width 0) (type default)))
(global_label "GND" (shape passive) (at 81.28 138.43 270) (fields_autoplaced yes) (effects (font (size 1.0 1.0)) (justify right)))
(symbol (lib_id "Device:C") (at 93.98 132.08 0) (unit 1) (exclude_from_sim no) (in_bom yes) (on_board yes) (dnp no) (property "Reference" "C42" (at 97.79 130.81 0) (effects (font (size 1.27 1.27)) (justify left))) (property "Value" "2.2n" (at 97.79 133.35 0) (effects (font (size 1.27 1.27)) (justify left))) (property "Footprint" "Capacitor_SMD:C_0402_1005Metric" (at 93.98 132.08 0) (effects (font (size 1.27 1.27)) (hide yes))) (property "Datasheet" "" (at 93.98 132.08 0) (effects (font (size 1.27 1.27)) (hide yes))) (property "LCSC" "C1531" (at 93.98 132.08 0) (effects (font (size 1.27 1.27)) (hide yes))) (pin "1") (pin "2"))
(wire (pts (xy 93.98 128.27) (xy 93.98 125.73)) (stroke (width 0) (type default)))
(global_label "USB3_SHIELD" (shape passive) (at 93.98 125.73 90) (fields_autoplaced yes) (effects (font (size 1.0 1.0)) (justify left)))
(wire (pts (xy 93.98 135.89) (xy 93.98 138.43)) (stroke (width 0) (type default)))
(global_label "GND" (shape passive) (at 93.98 138.43 270) (fields_autoplaced yes) (effects (font (size 1.0 1.0)) (justify right)))
(symbol (lib_id "Device:C") (at 109.22 132.08 0) (unit 1) (exclude_from_sim no) (in_bom yes) (on_board yes) (dnp no) (property "Reference" "C43" (at 113.03 130.81 0) (effects (font (size 1.27 1.27)) (justify left))) (property "Value" "10u" (at 113.03 133.35 0) (effects (font (size 1.27 1.27)) (justify left))) (property "Footprint" "Capacitor_SMD:C_0603_1608Metric" (at 109.22 132.08 0) (effects (font (size 1.27 1.27)) (hide yes))) (property "Datasheet" "" (at 109.22 132.08 0) (effects (font (size 1.27 1.27)) (hide yes))) (property "LCSC" "C19702" (at 109.22 132.08 0) (effects (font (size 1.27 1.27)) (hide yes))) (pin "1") (pin "2"))
(wire (pts (xy 109.22 128.27) (xy 109.22 125.73)) (stroke (width 0) (type default)))
(global_label "VBUS" (shape passive) (at 109.22 125.73 90) (fields_autoplaced yes) (effects (font (size 1.0 1.0)) (justify left)))
(wire (pts (xy 109.22 135.89) (xy 109.22 138.43)) (stroke (width 0) (type default)))
(global_label "GND" (shape passive) (at 109.22 138.43 270) (fields_autoplaced yes) (effects (font (size 1.0 1.0)) (justify right))))
